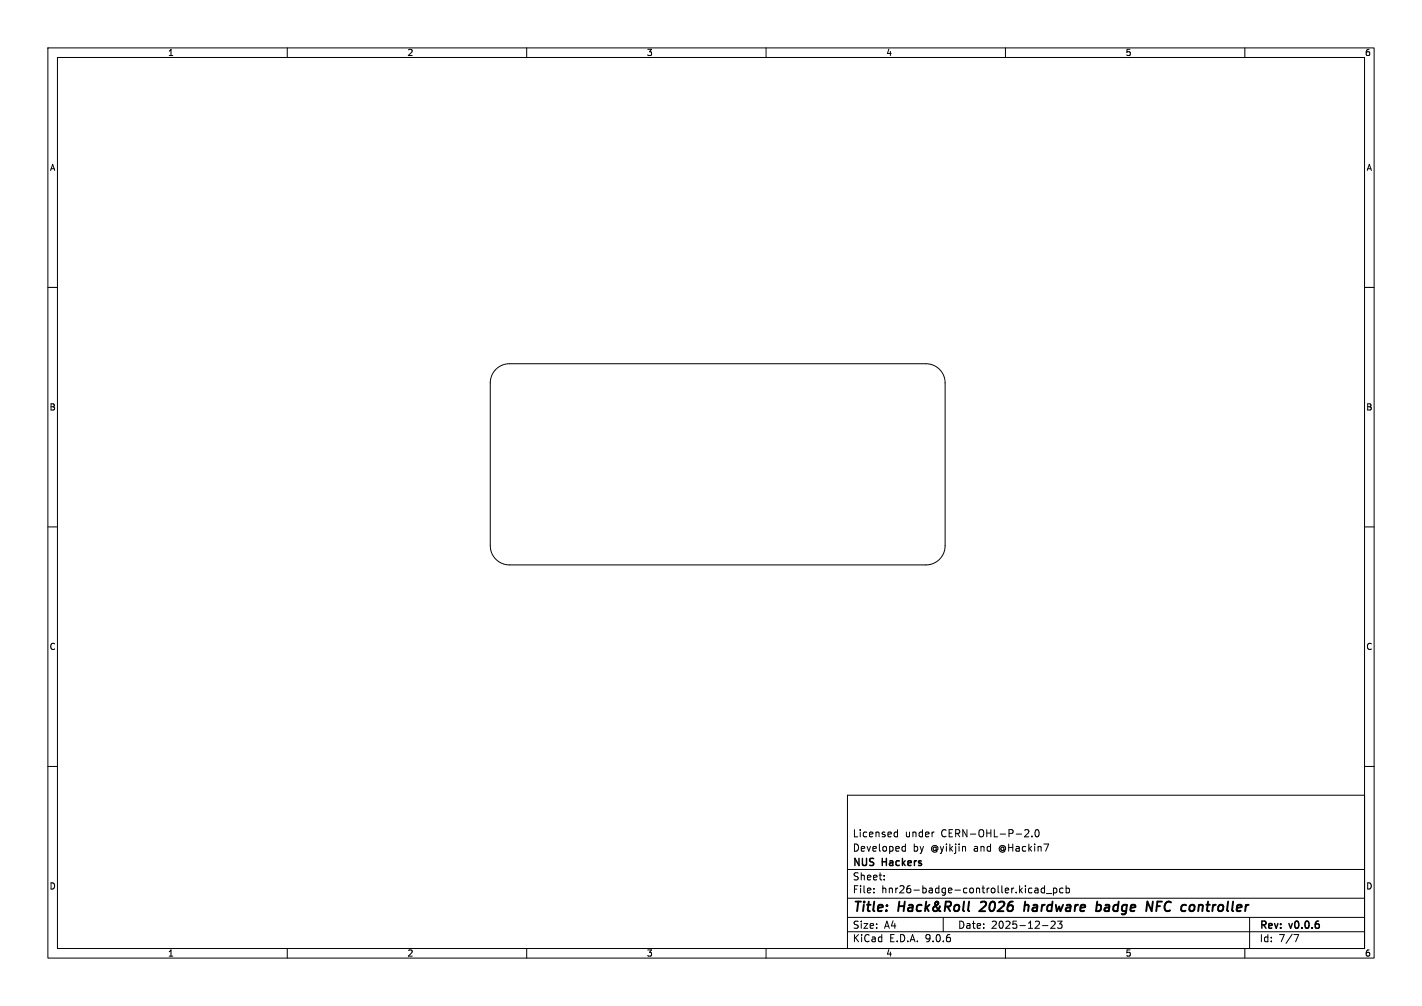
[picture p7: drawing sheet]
<svg xmlns="http://www.w3.org/2000/svg" width="297mm" height="210mm" viewBox="0 0 297 210" stroke-linecap="round" stroke-linejoin="round" font-family="sans-serif">
<g fill="none" stroke="#000" stroke-width=".21">
<path d="M10 10h277v190h-277zM12 12h273v186h-273zM60 10v2M110 10v2M160 10v2M210 10v2M260 10v2M10 60h2M103.6 77.1a4 4 0 0 1 2.8-1.2h87a4 4 0 0 1 4 4v34a4 4 0 0 1-4 4h-87a4 4 0 0 1-4-4v-34a4 4 0 0 1 1.2-2.8zM285 60h2M10 110h2M285 110h2"/>
<path d="M10 160h2M177 166h108v32h-108zM186.9 174.6h.6M186.9 173.8h.6M187.5 173.2v1.5M188.5 176.8h.6M188.5 177.6h.6M189.1 176.2v1.5M195 173.7h.1M214 173.3l.6-.1 .3 .4-.9 1.1h.9M215.5 174.6v.1M216.3 173.3l.2-.1a.8 .8 0 0 1 .5 .7 .8 .8 0 0 1-.5 .8l-.2-.1-.1-.5z"/>
<path d="M285 160h2M60 198v2M110 198v2M160 198v2M177 194.5h108M177 191.5h108M177 187.5h108M177 181.5h108M182.5 186.3v.1M182.5 185.5v.1M184.7 183.6v.1M184.7 182.8v.1"/>
<path d="M197 191.5v3M210 198v2M216.2 185.5h.5l.1 .9M216.8 185.8h-.5l-.2 .2 .2 .4 .5-.1M217.7 193.2h1.2M218.2 185.5l-.5-.1-.2 .3 .1 .6h.6M218.2 184.9v1.5M218.5 186.5h1.2M219.5 192.4l.6-.1 .3 .4-.9 1.1h.9M220 185.5l.5-.1 .2 .3-.1 .6h-.6M220 185.4v1.5M220.9 192.3h.9l-.5 .6 .4 .1v.7l-.2 .1-.6-.1"/>
<path d="M222 185.5l-.4-.1-.3 .3 .2 .6h.5M222.7 185.5l.4-.1 .3 .3-.2 .6h-.5M222.7 184.9v1.5M260 198v2M261 191.5v6.5M270.2 195.1h1l-.6 1.5"/>
</g>
<path d="M205.8 189.1l-1.3 1.1h1.3M214.1 188.2l-.2 2M214.8 189l-.5-.1-.3 .2M214.9 189.2l-.2 1M229.1 189h.7l.2 .3-.1 .5a.66 .66 0 0 1-1 .3M229.2 188.2l-.3 2M240.8 188.2l-.3 2M241.6 189.2h.7M242.7 188.2h-1l-.2 2" fill="none" stroke="#000" stroke-width=".4"/>
<g font-size="2.8">
<text x="178" y="190.9">Title:</text>
<text x="187.7" y="190.9">Hack&amp;Roll</text>
<text x="205.6" y="190.9">2026</text>
<text x="215.5" y="190.9">hardware</text>
<text x="231.4" y="190.9">badge</text>
<text x="242.7" y="190.9">NFC</text>
<text x="250.8" y="190.9">controller</text>
</g>
<g font-size="2.1">
<text x="178" y="178">Developed</text>
<text x="178" y="175">Licensed</text>
<text x="189" y="175">under</text>
<text x="190.7" y="178">by</text>
<text x="194.4" y="178">@yikjin</text>
<text x="196.6" y="175">CERN-OHL-P-2.0</text>
<text x="203.5" y="178">and</text>
<text x="208.9" y="178">@Hackin7</text>
<text x="178" y="184">Sheet:</text>
<text x="178" y="181.2">NUS</text>
<text x="184.3" y="181.2">Hackers</text>
<text x="178" y="186.7">File:</text>
<text x="184.1" y="186.7">hnr26-badge-controller.kicad_pcb</text>
<text x="178" y="196.9">KiCad</text>
<text x="178" y="194.1">Size:</text>
<text x="184.7" y="194.1">A4</text>
<text x="185.7" y="196.9">E.D.A.</text>
<text x="193.3" y="196.9">9.0.6</text>
<text x="200" y="194.1">Date:</text>
<text x="207" y="194.1">2025-12-23</text>
<text x="263" y="194.3">Rev:</text>
<text x="263" y="196.9">Id:</text>
<text x="267.1" y="196.9">7/7</text>
<text x="269.4" y="194.3">v0.0.6</text>
</g>
<g font-size="1.8">
<text x="35" y="11.9">1</text>
<text x="85" y="11.9">2</text>
<text x="135" y="11.9">3</text>
<text x="185" y="11.9">4</text>
<text x="235" y="11.9">5</text>
<text x="285" y="11.9">6</text>
<text x="10.3" y="35.9">A</text>
<text x="285.4" y="35.9">A</text>
<text x="10.3" y="85.9">B</text>
<text x="285.3" y="85.9">B</text>
<text x="10.3" y="135.9">C</text>
<text x="285.3" y="135.9">C</text>
<text x="10.3" y="185.9">D</text>
<text x="285.3" y="185.9">D</text>
<text x="35" y="199.9">1</text>
<text x="85" y="199.9">2</text>
<text x="135" y="199.9">3</text>
<text x="185" y="199.9">4</text>
<text x="235" y="199.9">5</text>
<text x="285" y="199.9">6</text>
</g>
</svg>
